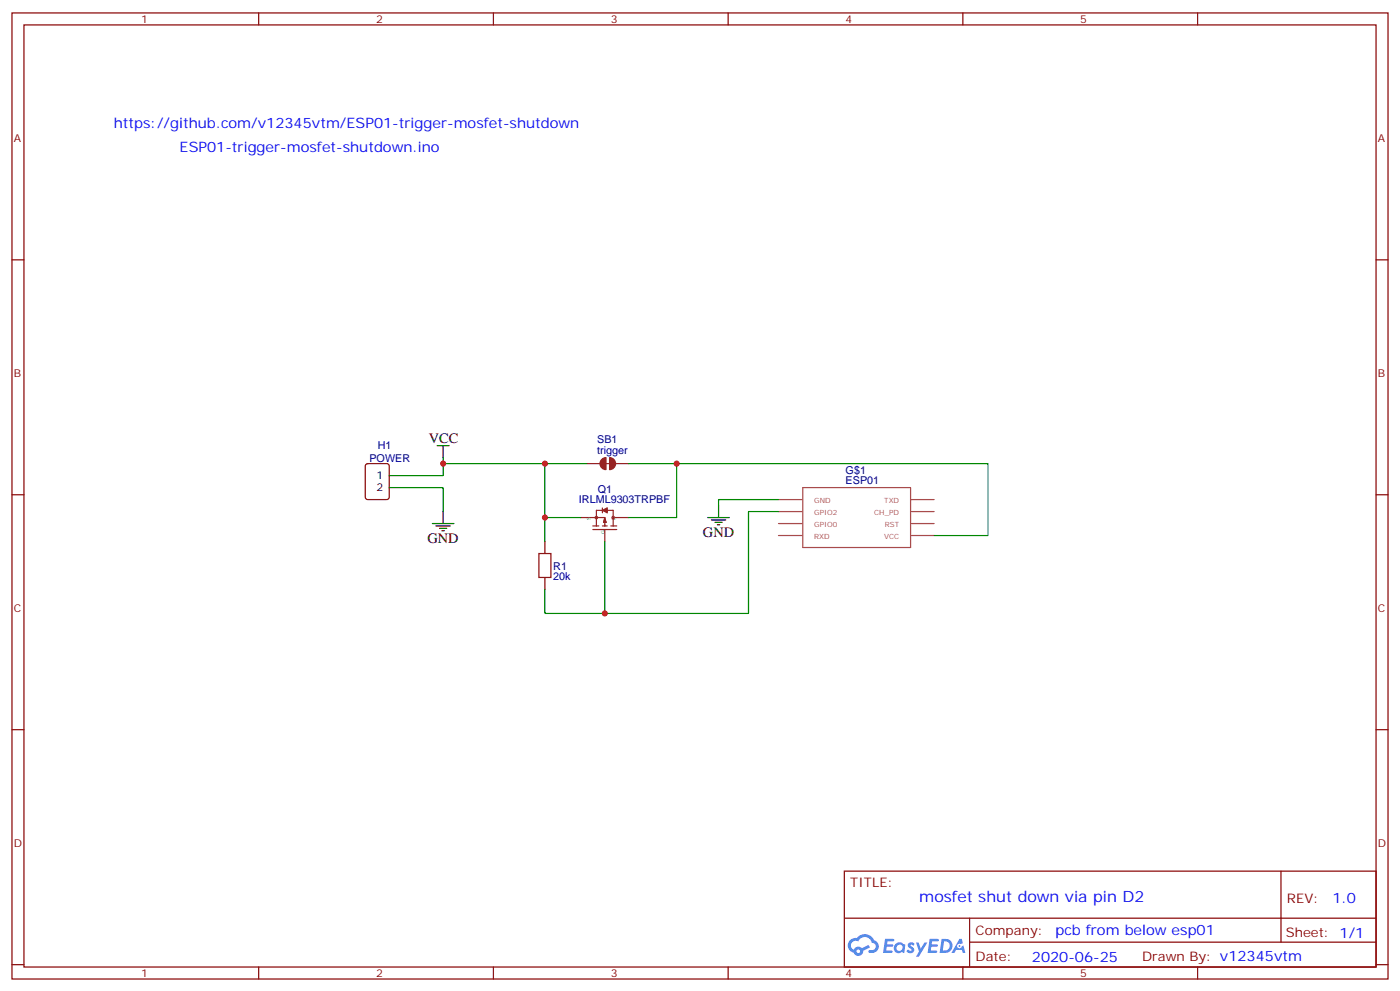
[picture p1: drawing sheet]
<svg xmlns="http://www.w3.org/2000/svg" width="412mm" height="292mm" viewBox="0 0 412 292" stroke-linecap="round" stroke-linejoin="round" font-family="sans-serif">
<g fill="none" stroke="#870000" stroke-width=".35">
<path d="M3.5 3.8h405.4v284.3h-405.4zM7.1 7.3h398.2v277.3h-398.2zM76.2 3.8v3.5M145.3 3.8v3.5M214.5 3.8v3.5M283.6 3.8v3.5M352.8 3.8v3.5M3.5 76.5h3.6M405.3 76.5h3.6M3.5 145.6h3.6M405.3 145.6h3.6M3.5 214.8h3.6"/>
<path d="M405.3 214.8h3.6M248.7 256.4h156.6v28.2h-156.6zM377.3 256.4v20.9M248.7 270.2h156.5M285.6 277.3h119.6M285.6 270.2v14.2M3.5 283.9h3.6M76.2 284.6v3.5M145.3 284.6v3.5M214.5 284.6v3.5M283.6 284.6v3.5M352.8 284.6v3.5"/>
<path d="M405.3 283.9h3.6"/>
</g>
<g fill="#5487ff">
<path d="M267.7 277.6a1.22 1.22 0 0 1 1.7 .2l-.4 .6a.47 .47 0 0 0-.3-.4 .47 .47 0 0 0-.5 .2l.1 .2a1.14 1.14 0 0 1 .8 1.8 1.14 1.14 0 0 1-1.9 0l-.2-.2 .5-.6 .7 .5a.29 .29 0 0 0 .3-.3 .29 .29 0 0 0-.2-.3 1.04 1.04 0 0 1-.6-1.7z"/>
<path d="M260.7 276.3h2.4l.3 .2-.2 .5-1.8 .1-.1 .8h1.5l.3 .4-.3 .4h-1.6l-.2 1.1h1.7l.2 .3-.2 .3-2.6 .1z"/>
<path d="M273.8 276.3h2.4l.3 .2-.1 .5-1.8 .1-.2 .8h1.6l.3 .4-.4 .4h-1.6l-.1 1.1h1.7l.2 .3-.2 .3-2.6 .1z"/>
<path d="M282.6 276.3h.7l.3 1.3-.6 .3a.69 .69 0 0 0-1 .3 .69 .69 0 0 0 .4 .9 .69 .69 0 0 0 .9-.6l.5-.2 .6 2.2h-.8l-.2-.9h-1.8l-.5 .9h-.8z"/>
<path d="M269.8 277.4h.8l.6 1.8 1.1-1.8h.9l-2.6 4.2h-.8l.9-1.5z"/>
<path d="M277.4 276.3l-.6 4.2h1.3a2.11 2.11 0 0 0 2.5-2.1 2.11 2.11 0 0 0-2.5-2.1zM278.1 277.1a1.39 1.39 0 0 1 1.7 1.4 1.39 1.39 0 0 1-1.8 1.3h-.3z"/>
<path d="M263.7 277.9a1.54 1.54 0 0 0-.1 2.2 1.54 1.54 0 0 0 2.2 .1l.6 .3 .3-2.3-.2-.3h-.4a1.49 1.49 0 0 0-2.4 0zM264 278.9a.94 .94 0 0 1 1.8 0 .94 .94 0 0 1-1.8 0z"/>
<path d="M250.4 276.7a2.18 2.18 0 0 0 1.1 3.7 1.44 1.44 0 0 0 1.6 .9 1.44 1.44 0 0 0 1.2-1.4l2-1.1-.5-.7-1.9 1a1.47 1.47 0 0 0-2.4 .4 1.39 1.39 0 0 1-.7-1.9 1.39 1.39 0 0 1 2-.5 2.12 2.12 0 0 1 2.2-1.3 2.12 2.12 0 0 1 1.9 1.7 1.14 1.14 0 0 1 1.1 1.4 1.14 1.14 0 0 1-1.7 .7 .43 .43 0 0 0-.5 .4 .43 .43 0 0 0 .4 .5 1.98 1.98 0 0 0 2.5-1.2 1.98 1.98 0 0 0-1.2-2.6 3.1 3.1 0 0 0-5.3-.6l-.9 .1zM252.3 280a.55 .55 0 0 1 1.1 0 .55 .55 0 0 1-1.1 0z"/>
<circle cx="282.6" cy="278.4" r=".26"/>
</g>
<path d="M229.3 147h6.9M229.3 150.6h6.9M229.3 154.1h6.9M229.3 157.6h6.9M236.5 143.5h31.7v17.6h-31.7zM268.2 147h7M268.2 150.6h7M268.2 154.1h7M268.2 157.6h7" fill="none" stroke="#a64a4a" stroke-width=".35"/>
<g fill="none" stroke="#000" stroke-width=".35">
<path d="M114.7 140h3.5M128.8 131.2h3.5M130.5 131.2v3.5M114.7 143.5h3.5M127.4 154.1h6.3M128.4 154.8h4.2M129.5 155.5h2.1M130.2 156.2h.7M130.5 150.6v3.5M208.5 152.3h6.3M209.5 153h4.3M210.6 153.7h2.1"/>
<path d="M211.3 154.4h.7M211.7 148.8v3.5"/>
</g>
<g fill="none" stroke="#8c2424" stroke-width=".35">
<path d="M172.9 136.5h3.8M178.2 136.5h1.7M181.3 136.5h3.9M171.1 152.3h7.1M174.6 154.8h1.8M174.6 155.9h7.1M175.7 154.8v-4.6h4.9v4.6M177.4 154.8h1.5M177.4 150.2l1.5-.7v1.4zM177.4 149.5v1.4M177.8 153.7h.7M178.2 152.7v2.1"/>
<path d="M178.2 155.9v3.5M178.2 152.3l.3 1.4M178.2 152.3l-.4 1.4M178.2 152.7l-.4 1M178.2 152.7l.3 1M178.2 153l.3 .7M178.2 150.2l.7 .4M178.2 150.2l.3 .4M178.5 149.9l-.3 .3M178.9 149.9l-.7 .3M179.9 154.8h1.8M180.6 152.3h4.6"/>
<circle cx="175.7" cy="152.3" r=".35"/>
<circle cx="180.6" cy="152.3" r=".35"/>
</g>
<path d="M158.7 162.9h3.6v7.1h-3.6z" fill="none" stroke="#a10000" stroke-width=".35"/>
<path d="M107.8 136.7l.5-.2h5.6l.7 .4 .1 9.4-.5 .7h-5.9l-.6-.4-.1-9.4zM160.5 159.4v3.5M160.5 170v3.5" fill="none" stroke="#870000" stroke-width=".35"/>
<g fill="#8c2424" stroke="#8c2424" stroke-width=".35">
<path d="M177.3 135.2l1.2-.5v3.5a1.76 1.76 0 0 1-1.6-1.1 1.76 1.76 0 0 1 .4-1.9z"/>
<path d="M179.6 134.7a1.76 1.76 0 0 1 1.7 1.8 1.76 1.76 0 0 1-1.7 1.7z"/>
</g>
<path d="M130.5 134.7v1.8h30M130.5 136.5v3.5h-12.3M172.9 136.5h-12.4v15.8M185.2 136.5h14.1v15.8h-14.1M199.3 136.5h91.7v21.1h-15.8M118.2 143.5h12.3v7.1M171.1 152.3h-10.6v7.1M178.2 159.4v21.2h-17.7v-7.1M229.3 147h-17.6v1.8M229.3 150.6h-8.8v30h-42.3" fill="none" stroke="#008700" stroke-width=".35"/>
<g fill="#c00">
<circle cx="199.3" cy="136.5" r=".88"/>
<circle cx="160.5" cy="152.3" r=".88"/>
<circle cx="160.5" cy="136.5" r=".88"/>
<circle cx="130.5" cy="136.5" r=".88"/>
<circle cx="178.2" cy="180.6" r=".88"/>
</g>
<text font-size="4.6" fill="#00f" x="270.8" y="265.4">mosfet shut down via pin D2</text>
<g font-size="4.2" fill="#00f">
<text x="33.5" y="37.7">https://github.com/v12345vtm/ESP01-trigger-mosfet-shutdown</text>
<text x="52.9" y="44.7">ESP01-trigger-mosfet-shutdown.ino</text>
<text x="392.5" y="265.7">1.0</text>
<text x="310.9" y="275.2">pcb from below esp01</text>
<text x="304" y="283">2020-06-25</text>
</g>
<g font-size="4.2">
<text x="126.3" y="130.5">VCC</text>
<text x="125.9" y="159.7">GND</text>
<text x="207.1" y="158">GND</text>
</g>
<g font-size="3.9" fill="#800">
<text x="250.5" y="261">TITLE:</text>
<text x="379.1" y="265.7">REV:</text>
<text x="287.4" y="275.2">Company:</text>
<text x="378.7" y="275.8">Sheet: 1/1</text>
<text x="287.4" y="282.9">Date:</text>
<text x="336.4" y="282.9">Drawn By: v12345vtm</text>
</g>
<g font-size="3.2" fill="#800">
<text x="41.6" y="6.8">1</text>
<text x="110.8" y="6.8">2</text>
<text x="179.9" y="6.8">3</text>
<text x="249.1" y="6.8">4</text>
<text x="318.2" y="6.8">5</text>
<text x="4.1" y="41.9">A</text>
<text x="405.9" y="41.9">A</text>
<text x="4.1" y="111.1">B</text>
<text x="405.9" y="111.1">B</text>
<text x="4.1" y="180.2">C</text>
<text x="405.9" y="180.2">C</text>
<text x="4.1" y="249.3">D</text>
<text x="405.9" y="249.3">D</text>
<text x="41.6" y="287.6">1</text>
<text x="110.8" y="287.6">2</text>
<text x="179.9" y="287.6">3</text>
<text x="249.1" y="287.6">4</text>
<text x="318.2" y="287.6">5</text>
</g>
<g font-size="3.2" fill="#000080">
<text x="175.9" y="130.4">SB1</text>
<text x="108.8" y="135.8">POWER</text>
<text x="111.3" y="132.2">H1</text>
<text x="175.9" y="133.6">trigger</text>
<text x="249.1" y="142.5">ESP01</text>
<text x="249.1" y="139.5">G$1</text>
<text x="170.5" y="148.1">IRLML9303TRPBF</text>
<text x="176.1" y="145.2">Q1</text>
<text x="163" y="167.6">R1</text>
<text x="163" y="170.7">20k</text>
</g>
<g font-size="3.2">
<text x="110.9" y="141">1</text>
<text x="110.9" y="144.6">2</text>
</g>
<g font-size="2.1" fill="#a54b4b">
<text x="239.8" y="148.1">GND</text>
<text x="260.5" y="148.1">TXD</text>
<text x="239.8" y="151.6">GPIO2</text>
<text x="239.8" y="155.1">GPIO0</text>
<text x="257.5" y="151.6">CH_PD</text>
<text x="260.6" y="155.1">RST</text>
<text x="239.8" y="158.7">RXD</text>
<text x="260.5" y="158.7">VCC</text>
</g>
<g font-size="1.4" fill="#238d23">
<text x="173.9" y="153" transform="rotate(-90 173.9 153)">S</text>
<text x="181.3" y="153" transform="rotate(-90 181.3 153)">D</text>
<text x="178.2" y="157.3" transform="rotate(-90 178.2 157.3)">G</text>
</g>
</svg>
